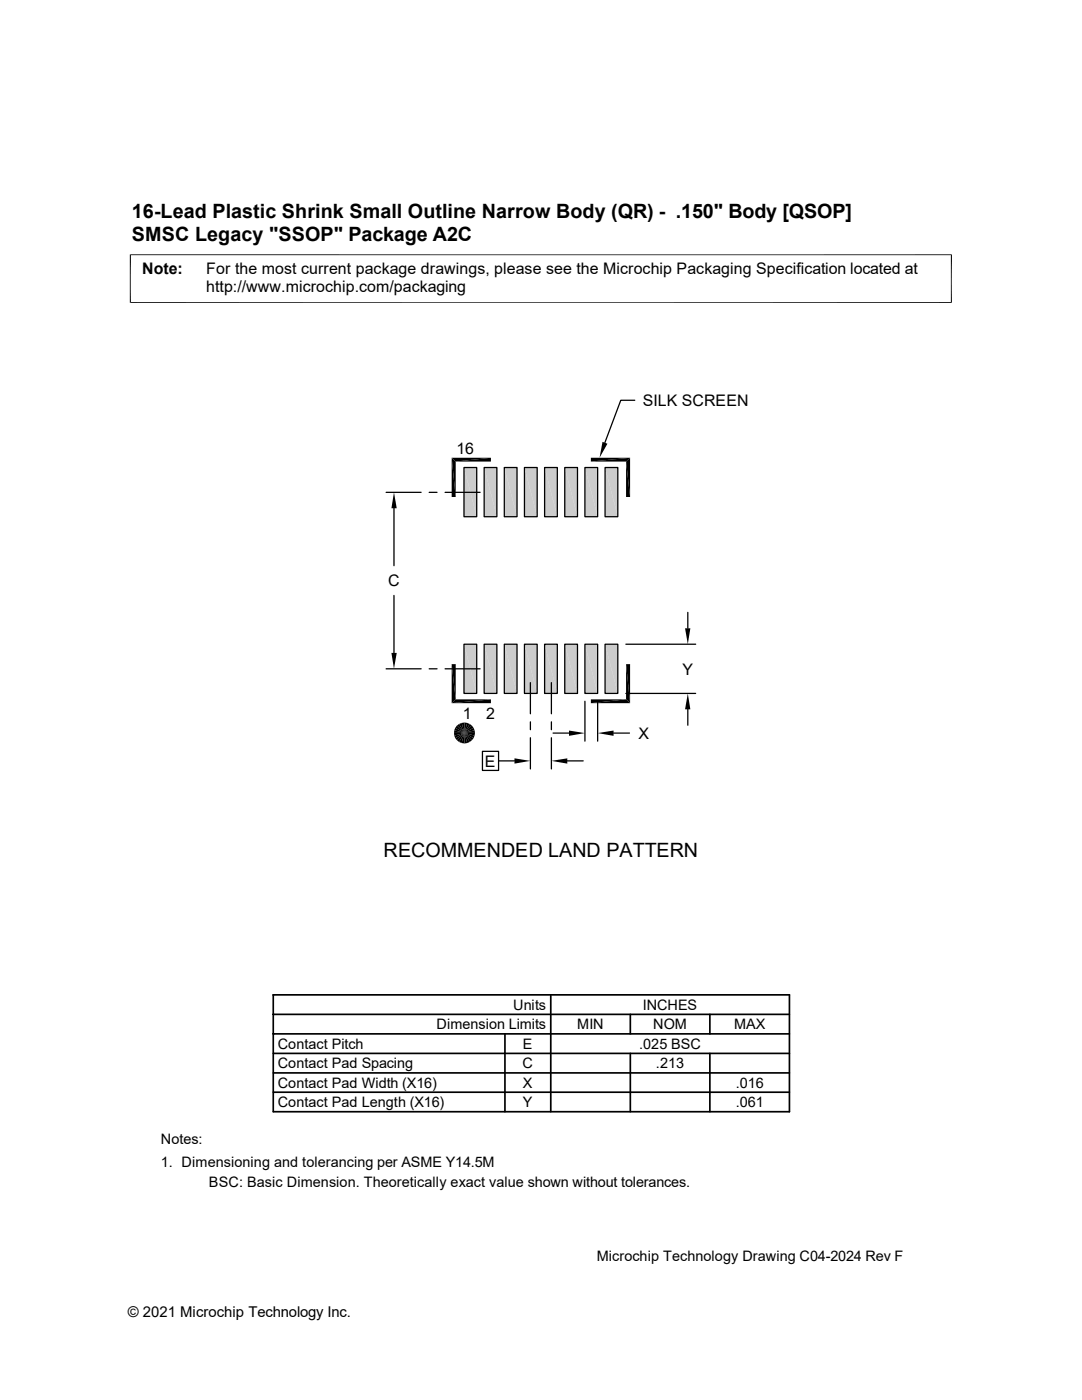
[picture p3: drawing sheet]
<svg xmlns="http://www.w3.org/2000/svg" width="216mm" height="279mm" viewBox="0 0 216 279" stroke-linecap="round" stroke-linejoin="round" font-family="sans-serif">
<g fill="#ccc">
<path d="M120.7 93.3l2.6 9.8h-2.6z"/>
<path d="M120.7 93.3h2.6v9.8z"/>
<path d="M116.7 93.3l2.6 9.8h-2.6z"/>
<path d="M116.7 93.3h2.6v9.8z"/>
<path d="M112.7 93.3l2.5 9.8h-2.5z"/>
<path d="M112.7 93.3h2.5v9.8z"/>
<path d="M108.7 93.3l2.5 9.8h-2.5z"/>
<path d="M108.7 93.3h2.5v9.8z"/>
<path d="M104.6 93.3l2.6 9.8h-2.6z"/>
<path d="M104.6 93.3h2.6v9.8z"/>
<path d="M100.6 93.3l2.6 9.8h-2.6z"/>
<path d="M100.6 93.3h2.6v9.8z"/>
<path d="M96.6 93.3l2.5 9.8h-2.5z"/>
<path d="M96.6 93.3h2.5v9.8z"/>
<path d="M92.6 93.3l2.5 9.8h-2.5z"/>
<path d="M92.6 93.3h2.5v9.8z"/>
<path d="M120.7 128.6l2.6 9.8h-2.6z"/>
<path d="M120.7 128.6h2.6v9.8z"/>
<path d="M116.7 128.6l2.6 9.8h-2.6z"/>
<path d="M116.7 128.6h2.6v9.8z"/>
<path d="M112.7 128.6l2.5 9.8h-2.5z"/>
<path d="M112.7 128.6h2.5v9.8z"/>
<path d="M108.7 128.6l2.5 9.8h-2.5z"/>
<path d="M108.7 128.6h2.5v9.8z"/>
<path d="M104.6 128.6l2.6 9.8h-2.6z"/>
<path d="M104.6 128.6h2.6v9.8z"/>
<path d="M100.6 128.6l2.6 9.8h-2.6z"/>
<path d="M100.6 128.6h2.6v9.8z"/>
<path d="M96.6 128.6l2.5 9.8h-2.5z"/>
<path d="M96.6 128.6h2.5v9.8z"/>
<path d="M92.6 128.6l2.5 9.8h-2.5z"/>
<path d="M92.6 128.6h2.5v9.8z"/>
</g>
<g fill="none" stroke="#000" stroke-width=".25">
<path d="M126.7 79.9h-2.8l-3.2 8.4M77 98.3h7M85.6 98.3h1.6M88.8 98.3h7M92.6 93.3h2.5v9.8h-2.5zM96.6 93.3h2.5v9.8h-2.5zM100.6 93.3h2.6v9.8h-2.6zM104.6 93.3h2.6v9.8h-2.6zM108.7 93.3h2.5v9.8h-2.5zM112.7 93.3h2.5v9.8h-2.5zM116.7 93.3h2.6v9.8h-2.6zM120.7 93.3h2.6v9.8h-2.6z"/>
<path d="M78.6 101.4v11.5M78.6 118.8v11.5M77 133.5h7M85.6 133.5h1.6M88.8 133.5h7M92.6 128.6h2.5v9.8h-2.5zM96.6 128.6h2.5v9.8h-2.5zM100.6 128.6h2.6v9.8h-2.6zM104.6 128.6h2.6v9.8h-2.6zM105.8 136.2v6.3M108.7 128.6h2.5v9.8h-2.5zM110 136.2v6.3"/>
<path d="M112.7 128.6h2.5v9.8h-2.5zM116.7 128.6h2.6v9.8h-2.6zM116.7 140v7.9M119.3 140v7.9M120.7 128.6h2.6v9.8h-2.6zM124.9 138.4h13.9M124.9 128.6h13.9M137.2 122.2v3.2M96.3 149.9h3.2v3.9h-3.2zM99.5 151.8h3.2M105.8 144.1v1.5M105.8 147.2v6.3"/>
<path d="M110 144.1v1.5M110 147.2v6.3M110.4 146.3h3.1M113.2 151.8h3.2M122.4 146.3h3.2M137.2 141.6v3.1"/>
</g>
<path d="M54.5 198.5h103v23.4h-103zM109.9 198.5v23.4M54.5 202.4h103M54.5 206.3h103M54.5 214.1h103M54.5 210.2h103M54.5 218h103M100.8 206.3v15.6M125.8 202.4v3.9M125.8 210.2v11.7M141.6 202.4v3.9M141.6 210.2v11.7" fill="none" stroke="#000" stroke-width=".34"/>
<g fill="#000">
<path d="M90.1 91.4l.8 7.8h-.8zM90.1 91.4h7.9l-7.1 .7zM90.1 91.4l.8 .7v7.1zM90.9 92.1l7.1-.7v.7zM117.9 91.4h7.8l-7.8 .7zM117.9 92.1l7.8-.7-.8 .7zM120.2 88.2l1 .4-1.6 2.8zM124.9 92.1l.8 7.1h-.8zM124.9 92.1l.8-.7v7.8zM78.6 98.3l.6 3.1h-1.1zM78.1 130.3h1.1l-.6 3.2zM90.1 132.5h.8v7.1z"/>
<path d="M90.1 140.3l.8-.7h7.1zM124.9 132.5l.8 7.8-.8-.7zM117.9 139.6h7l-7 .7zM124.9 132.5h.8v7.8zM136.7 125.4h1.1l-.6 3.2zM90.1 132.5l.8 7.1-.8 .7zM90.6 146.3h2.1l-2.1 .5zM90.6 145.8l2.1 .5h-2.1zM90.6 146.8l2.1-.5-1.9 1zM90.8 145.2l1.9 1.1-2.1-.5zM90.8 147.3l1.9-1-1.5 1.4zM91.2 144.8l1.5 1.5-1.9-1.1z"/>
<path d="M92.7 146.3l-1.1 1.8-.4-.4zM91.2 144.8l.4-.3 1.1 1.8zM92.7 146.3l-.6 2-.5-.2zM91.6 144.5l.5-.2 .6 2zM92.7 146.3v2.1l-.6-.1zM92.1 144.3l.6-.1v2.1zM92.7 146.3l.5 2-.5 .1zM92.7 144.2l.5 .1-.5 2zM92.7 146.3l1 1.8-.5 .2zM93.2 144.3l.5 .2-1 1.8zM92.7 146.3l1.4 1.4-.4 .4zM93.7 144.5l.4 .3-1.4 1.5z"/>
<path d="M92.7 146.3l1.8 1-.4 .4zM94.1 144.8l.4 .4-1.8 1.1zM92.7 146.3l2 .5-.2 .5zM92.7 146.3l1.8-1.1 .2 .6zM92.7 146.3h2.1l-.1 .5zM92.7 146.3l2-.5 .1 .5zM90.1 140.3l7.9-.7v.7zM102.7 151.3l3.1 .5-3.1 .6zM110 151.8l3.2-.5v1.1zM113.5 145.8l3.2 .5-3.2 .6zM119.3 146.3l3.1-.5v1.1zM117.9 140.3l7-.7 .8 .7z"/>
<path d="M137.2 138.4l.6 3.2h-1.1z"/>
</g>
<path d="M26 50.8v9.7M189.8 50.8v9.7" fill="none" stroke="#000" stroke-width=".21"/>
<path d="M25.9 50.8h164M25.9 60.4h164" fill="none" stroke="#000" stroke-width=".2"/>
<g font-size="3.9">
<text x="26.3" y="43.5">16-Lead Plastic Shrink Small Outline Narrow Body (QR) - .150&quot; Body [QSOP]</text>
<text x="26.3" y="48">SMSC Legacy &quot;SSOP&quot; Package A2C</text>
<text x="76.5" y="171.1">RECOMMENDED LAND PATTERN</text>
</g>
<g font-size="3.2">
<text x="28.4" y="54.6">Note:</text>
<text x="41.1" y="54.6">For the most current package drawings, please see the Microchip Packaging Specification located at</text>
<text x="41.1" y="58.3">http://www.microchip.com/packaging</text>
<text x="128.3" y="81">SILK SCREEN</text>
<text x="91.1" y="90.5">16</text>
<text x="77.5" y="117">C</text>
<text x="136.2" y="134.6">Y</text>
<text x="92.3" y="143.5">1</text>
<text x="97" y="143.5">2</text>
<text x="127.4" y="147.4">X</text>
<text x="96.8" y="153">E</text>
</g>
<text font-size="3" x="25.5" y="262.9">© 2021 Microchip Technology Inc.</text>
<g font-size="2.9">
<text x="102.4" y="201.5">Units</text>
<text x="128.3" y="201.5">INCHES</text>
<text x="55.4" y="209.3">Contact Pitch</text>
<text x="87.1" y="205.4">Dimension Limits</text>
<text x="104.4" y="209.3">E</text>
<text x="115.2" y="205.4">MIN</text>
<text x="127.6" y="209.3">.025 BSC</text>
<text x="130.3" y="205.4">NOM</text>
<text x="146.5" y="205.4">MAX</text>
<text x="55.4" y="213.2">Contact Pad Spacing</text>
<text x="104.3" y="213.2">C</text>
<text x="130.9" y="213.2">.213</text>
<text x="55.4" y="221">Contact Pad Length (X16)</text>
<text x="55.4" y="217.1">Contact Pad Width (X16)</text>
<text x="104.4" y="221">Y</text>
<text x="104.4" y="217.1">X</text>
<text x="146.8" y="221">.061</text>
<text x="146.8" y="217.1">.016</text>
<text x="32.1" y="228.3">Notes:</text>
<text x="32.1" y="232.9">1. Dimensioning and tolerancing per ASME Y14.5M</text>
<text x="41.7" y="236.9">BSC: Basic Dimension. Theoretically exact value shown without tolerances.</text>
<text x="119.1" y="251.6">Microchip Technology Drawing C04-2024 Rev F</text>
</g>
</svg>
